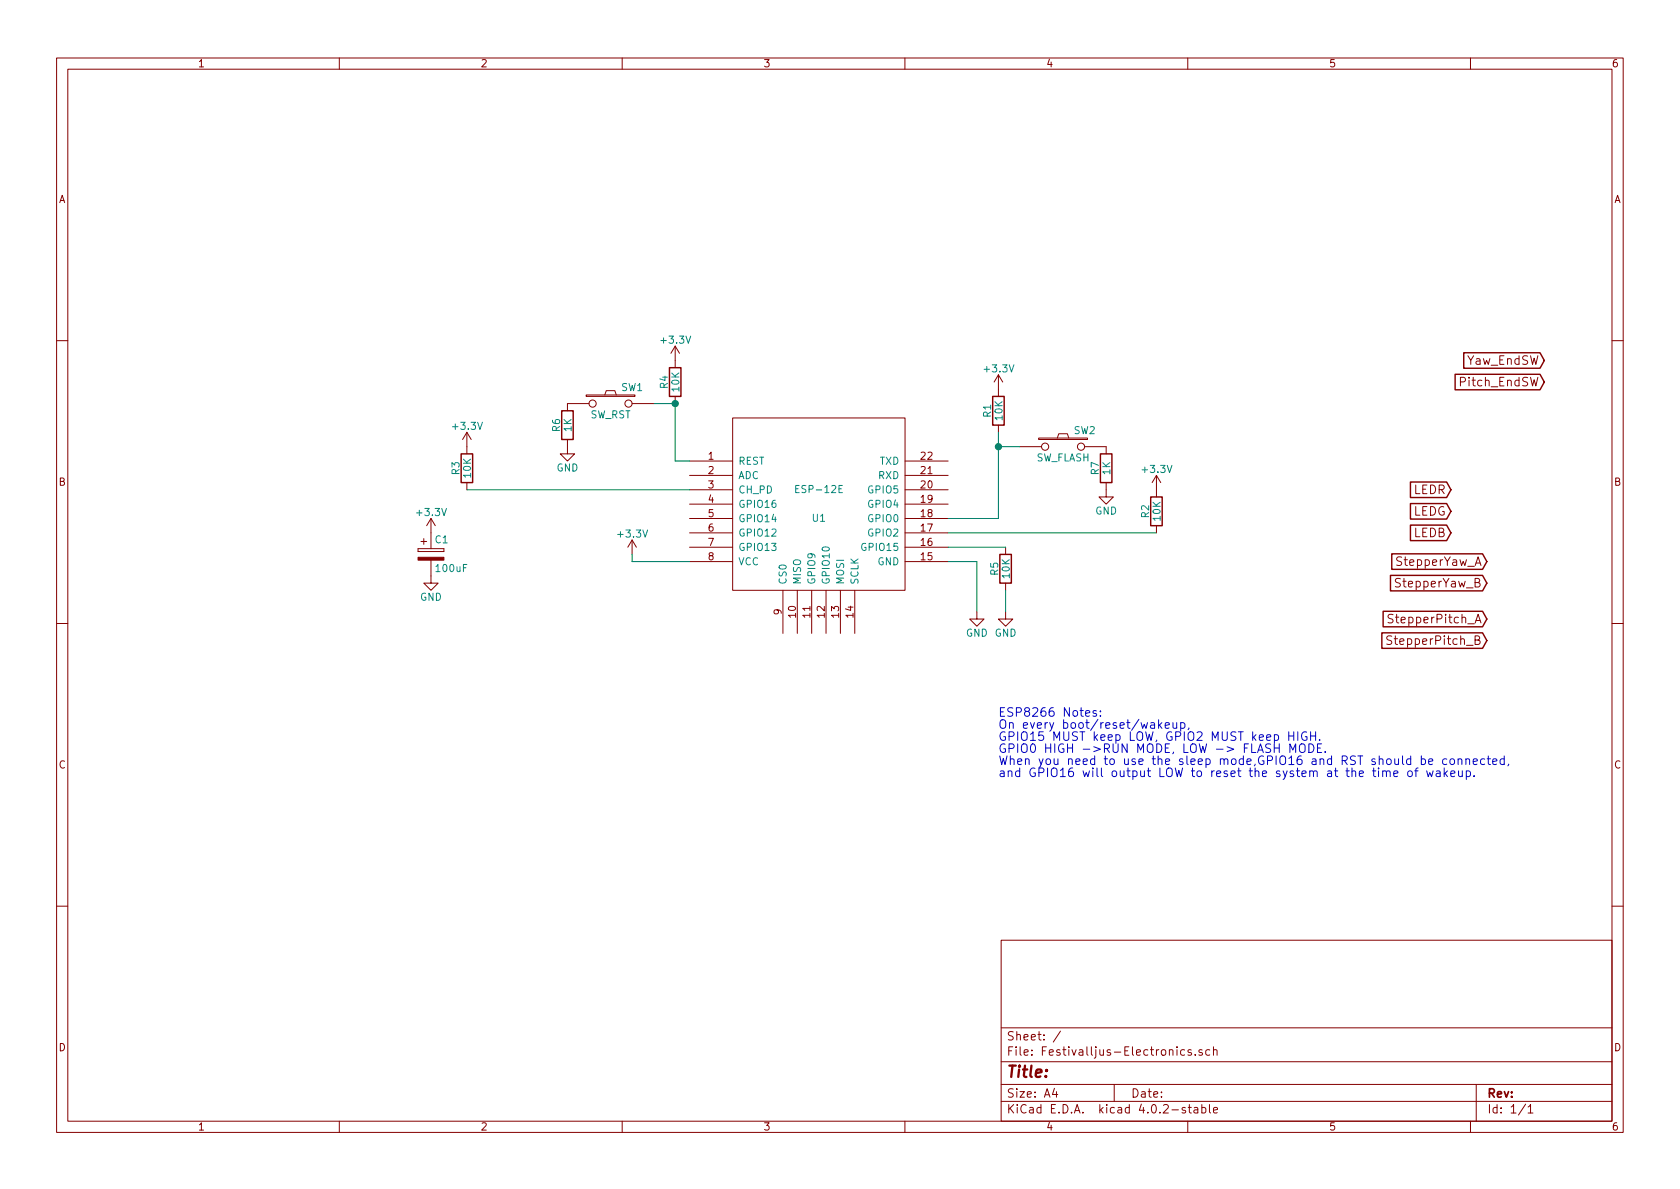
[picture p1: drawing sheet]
EESchema Schematic File Version 2
LIBS:power
LIBS:device
LIBS:transistors
LIBS:conn
LIBS:linear
LIBS:regul
LIBS:74xx
LIBS:cmos4000
LIBS:adc-dac
LIBS:memory
LIBS:xilinx
LIBS:microcontrollers
LIBS:dsp
LIBS:microchip
LIBS:analog_switches
LIBS:motorola
LIBS:texas
LIBS:intel
LIBS:audio
LIBS:interface
LIBS:digital-audio
LIBS:philips
LIBS:display
LIBS:cypress
LIBS:siliconi
LIBS:opto
LIBS:atmel
LIBS:contrib
LIBS:valves
LIBS:ESP8266
EELAYER 25 0
EELAYER END
$Descr A4 11693 8268
encoding utf-8
Sheet 1 1
Title ""
Date ""
Rev ""
Comp ""
Comment1 ""
Comment2 ""
Comment3 ""
Comment4 ""
$EndDescr
$Comp
L ESP-12E U1
U 1 1
P 5700 3500
F 0 "U1" H 5700 3400 50  0000 C CNN
F 1 "ESP-12E" H 5700 3600 50  0000 C CNN
F 2 "" H 5700 3500 50  0001 C CNN
F 3 "http://www.es.co.th/Schemetic/PDF/ESP-12E-EN.PDF" H 5700 3500 50  0001 C CNN
	1    5700 3500
	1    0    0    -1  
$EndComp
$Comp
L +3.3V #PWR?
U 1 1
P 4400 3850
F 0 "#PWR?" H 4400 3700 50  0001 C CNN
F 1 "+3.3V" H 4400 3990 50  0000 C CNN
F 2 "" H 4400 3850 50  0000 C CNN
F 3 "" H 4400 3850 50  0000 C CNN
	1    4400 3850
	1    0    0    -1  
$EndComp
$Comp
L GND #PWR?
U 1 1
P 7000 4250
F 0 "#PWR?" H 7000 4000 50  0001 C CNN
F 1 "GND" H 7000 4100 50  0000 C CNN
F 2 "" H 7000 4250 50  0000 C CNN
F 3 "" H 7000 4250 50  0000 C CNN
	1    7000 4250
	1    0    0    -1  
$EndComp
Wire Wire Line
	4400 3850 4400 3900
Wire Wire Line
	4400 3900 4800 3900
Wire Wire Line
	6600 3900 6800 3900
Wire Wire Line
	6800 3900 6800 4250
$Comp
L R R1
U 1 1
P 6950 2850
F 0 "R1" V 7030 2850 50  0000 C CNN
F 1 "10K" V 6950 2850 50  0000 C CNN
F 2 "" V 6880 2850 50  0000 C CNN
F 3 "" H 6950 2850 50  0000 C CNN
	1    6950 2850
	-1   0    0    1   
$EndComp
Text Notes 6950 5400 0    60   ~ 0
ESP8266 Notes:\nOn every boot/reset/wakeup,\nGPIO15 MUST keep LOW, GPIO2 MUST keep HIGH.\nGPIO0 HIGH ->RUN MODE, LOW -> FLASH MODE.\nWhen you need to use the sleep mode,GPIO16 and RST should be connected,\nand GPIO16 will output LOW to reset the system at the time of wakeup.\n
Text GLabel 10100 3400 0    60   Input ~ 0
LEDR
Text GLabel 10100 3550 0    60   Input ~ 0
LEDG
Text GLabel 10100 3700 0    60   Input ~ 0
LEDB
Text GLabel 10350 3900 0    60   Input ~ 0
StepperYaw_A
Text GLabel 10350 4300 0    60   Input ~ 0
StepperPitch_A
Text GLabel 10350 4050 0    60   Input ~ 0
StepperYaw_B
Text GLabel 10350 4450 0    60   Input ~ 0
StepperPitch_B
$Comp
L R R2
U 1 1
P 8050 3550
F 0 "R2" V 8130 3550 50  0000 C CNN
F 1 "10K" V 8050 3550 50  0000 C CNN
F 2 "" V 7980 3550 50  0000 C CNN
F 3 "" H 8050 3550 50  0000 C CNN
	1    8050 3550
	-1   0    0    1   
$EndComp
Wire Wire Line
	6950 3600 6600 3600
Wire Wire Line
	6600 3700 8050 3700
$Comp
L R R3
U 1 1
P 3250 3250
F 0 "R3" V 3330 3250 50  0000 C CNN
F 1 "10K" V 3250 3250 50  0000 C CNN
F 2 "" V 3180 3250 50  0000 C CNN
F 3 "" H 3250 3250 50  0000 C CNN
	1    3250 3250
	-1   0    0    1   
$EndComp
Wire Wire Line
	3250 3400 4800 3400
$Comp
L R R4
U 1 1
P 4700 2650
F 0 "R4" V 4780 2650 50  0000 C CNN
F 1 "10K" V 4700 2650 50  0000 C CNN
F 2 "" V 4630 2650 50  0000 C CNN
F 3 "" H 4700 2650 50  0000 C CNN
	1    4700 2650
	-1   0    0    1   
$EndComp
Wire Wire Line
	4700 3200 4800 3200
$Comp
L R R5
U 1 1
P 7000 3950
F 0 "R5" V 7080 3950 50  0000 C CNN
F 1 "10K" V 7000 3950 50  0000 C CNN
F 2 "" V 6930 3950 50  0000 C CNN
F 3 "" H 7000 3950 50  0000 C CNN
	1    7000 3950
	-1   0    0    1   
$EndComp
Wire Wire Line
	7000 4100 7000 4250
Wire Wire Line
	7000 3800 6600 3800
$Comp
L GND #PWR?
U 1 1
P 6800 4250
F 0 "#PWR?" H 6800 4000 50  0001 C CNN
F 1 "GND" H 6800 4100 50  0000 C CNN
F 2 "" H 6800 4250 50  0000 C CNN
F 3 "" H 6800 4250 50  0000 C CNN
	1    6800 4250
	1    0    0    -1  
$EndComp
$Comp
L +3.3V #PWR?
U 1 1
P 3250 3100
F 0 "#PWR?" H 3250 2950 50  0001 C CNN
F 1 "+3.3V" H 3250 3240 50  0000 C CNN
F 2 "" H 3250 3100 50  0000 C CNN
F 3 "" H 3250 3100 50  0000 C CNN
	1    3250 3100
	1    0    0    -1  
$EndComp
$Comp
L +3.3V #PWR?
U 1 1
P 4700 2500
F 0 "#PWR?" H 4700 2350 50  0001 C CNN
F 1 "+3.3V" H 4700 2640 50  0000 C CNN
F 2 "" H 4700 2500 50  0000 C CNN
F 3 "" H 4700 2500 50  0000 C CNN
	1    4700 2500
	1    0    0    -1  
$EndComp
$Comp
L +3.3V #PWR?
U 1 1
P 6950 2700
F 0 "#PWR?" H 6950 2550 50  0001 C CNN
F 1 "+3.3V" H 6950 2840 50  0000 C CNN
F 2 "" H 6950 2700 50  0000 C CNN
F 3 "" H 6950 2700 50  0000 C CNN
	1    6950 2700
	1    0    0    -1  
$EndComp
$Comp
L +3.3V #PWR?
U 1 1
P 8050 3400
F 0 "#PWR?" H 8050 3250 50  0001 C CNN
F 1 "+3.3V" H 8050 3540 50  0000 C CNN
F 2 "" H 8050 3400 50  0000 C CNN
F 3 "" H 8050 3400 50  0000 C CNN
	1    8050 3400
	1    0    0    -1  
$EndComp
$Comp
L CP C1
U 1 1
P 3000 3850
F 0 "C1" H 3025 3950 50  0000 L CNN
F 1 "100uF" H 3025 3750 50  0000 L CNN
F 2 "" H 3038 3700 50  0000 C CNN
F 3 "" H 3000 3850 50  0000 C CNN
	1    3000 3850
	1    0    0    -1  
$EndComp
$Comp
L +3.3V #PWR?
U 1 1
P 3000 3700
F 0 "#PWR?" H 3000 3550 50  0001 C CNN
F 1 "+3.3V" H 3000 3840 50  0000 C CNN
F 2 "" H 3000 3700 50  0000 C CNN
F 3 "" H 3000 3700 50  0000 C CNN
	1    3000 3700
	1    0    0    -1  
$EndComp
$Comp
L GND #PWR?
U 1 1
P 3000 4000
F 0 "#PWR?" H 3000 3750 50  0001 C CNN
F 1 "GND" H 3000 3850 50  0000 C CNN
F 2 "" H 3000 4000 50  0000 C CNN
F 3 "" H 3000 4000 50  0000 C CNN
	1    3000 4000
	1    0    0    -1  
$EndComp
Connection ~ 4700 2800
Wire Wire Line
	4700 2800 4700 3200
$Comp
L SW_PUSH SW1
U 1 1
P 4250 2800
F 0 "SW1" H 4400 2910 50  0000 C CNN
F 1 "SW_RST" H 4250 2720 50  0000 C CNN
F 2 "" H 4250 2800 50  0000 C CNN
F 3 "" H 4250 2800 50  0000 C CNN
	1    4250 2800
	1    0    0    -1  
$EndComp
$Comp
L GND #PWR?
U 1 1
P 3950 3100
F 0 "#PWR?" H 3950 2850 50  0001 C CNN
F 1 "GND" H 3950 2950 50  0000 C CNN
F 2 "" H 3950 3100 50  0000 C CNN
F 3 "" H 3950 3100 50  0000 C CNN
	1    3950 3100
	1    0    0    -1  
$EndComp
$Comp
L R R6
U 1 1
P 3950 2950
F 0 "R6" V 4030 2950 50  0000 C CNN
F 1 "1K" V 3950 2950 50  0000 C CNN
F 2 "" V 3880 2950 50  0000 C CNN
F 3 "" H 3950 2950 50  0000 C CNN
	1    3950 2950
	-1   0    0    1   
$EndComp
Wire Wire Line
	4700 2800 4550 2800
Wire Wire Line
	6950 3600 6950 3000
$Comp
L GND #PWR?
U 1 1
P 7700 3400
F 0 "#PWR?" H 7700 3150 50  0001 C CNN
F 1 "GND" H 7700 3250 50  0000 C CNN
F 2 "" H 7700 3400 50  0000 C CNN
F 3 "" H 7700 3400 50  0000 C CNN
	1    7700 3400
	1    0    0    -1  
$EndComp
$Comp
L R R7
U 1 1
P 7700 3250
F 0 "R7" V 7780 3250 50  0000 C CNN
F 1 "1K" V 7700 3250 50  0000 C CNN
F 2 "" V 7630 3250 50  0000 C CNN
F 3 "" H 7700 3250 50  0000 C CNN
	1    7700 3250
	-1   0    0    1   
$EndComp
$Comp
L SW_PUSH SW2
U 1 1
P 7400 3100
F 0 "SW2" H 7550 3210 50  0000 C CNN
F 1 "SW_FLASH" H 7400 3020 50  0000 C CNN
F 2 "" H 7400 3100 50  0000 C CNN
F 3 "" H 7400 3100 50  0000 C CNN
	1    7400 3100
	1    0    0    -1  
$EndComp
Connection ~ 6950 3100
Wire Wire Line
	6950 3100 7100 3100
Text GLabel 10750 2500 0    60   Input ~ 0
Yaw_EndSW
Text GLabel 10750 2650 0    60   Input ~ 0
Pitch_EndSW
$EndSCHEMATC
